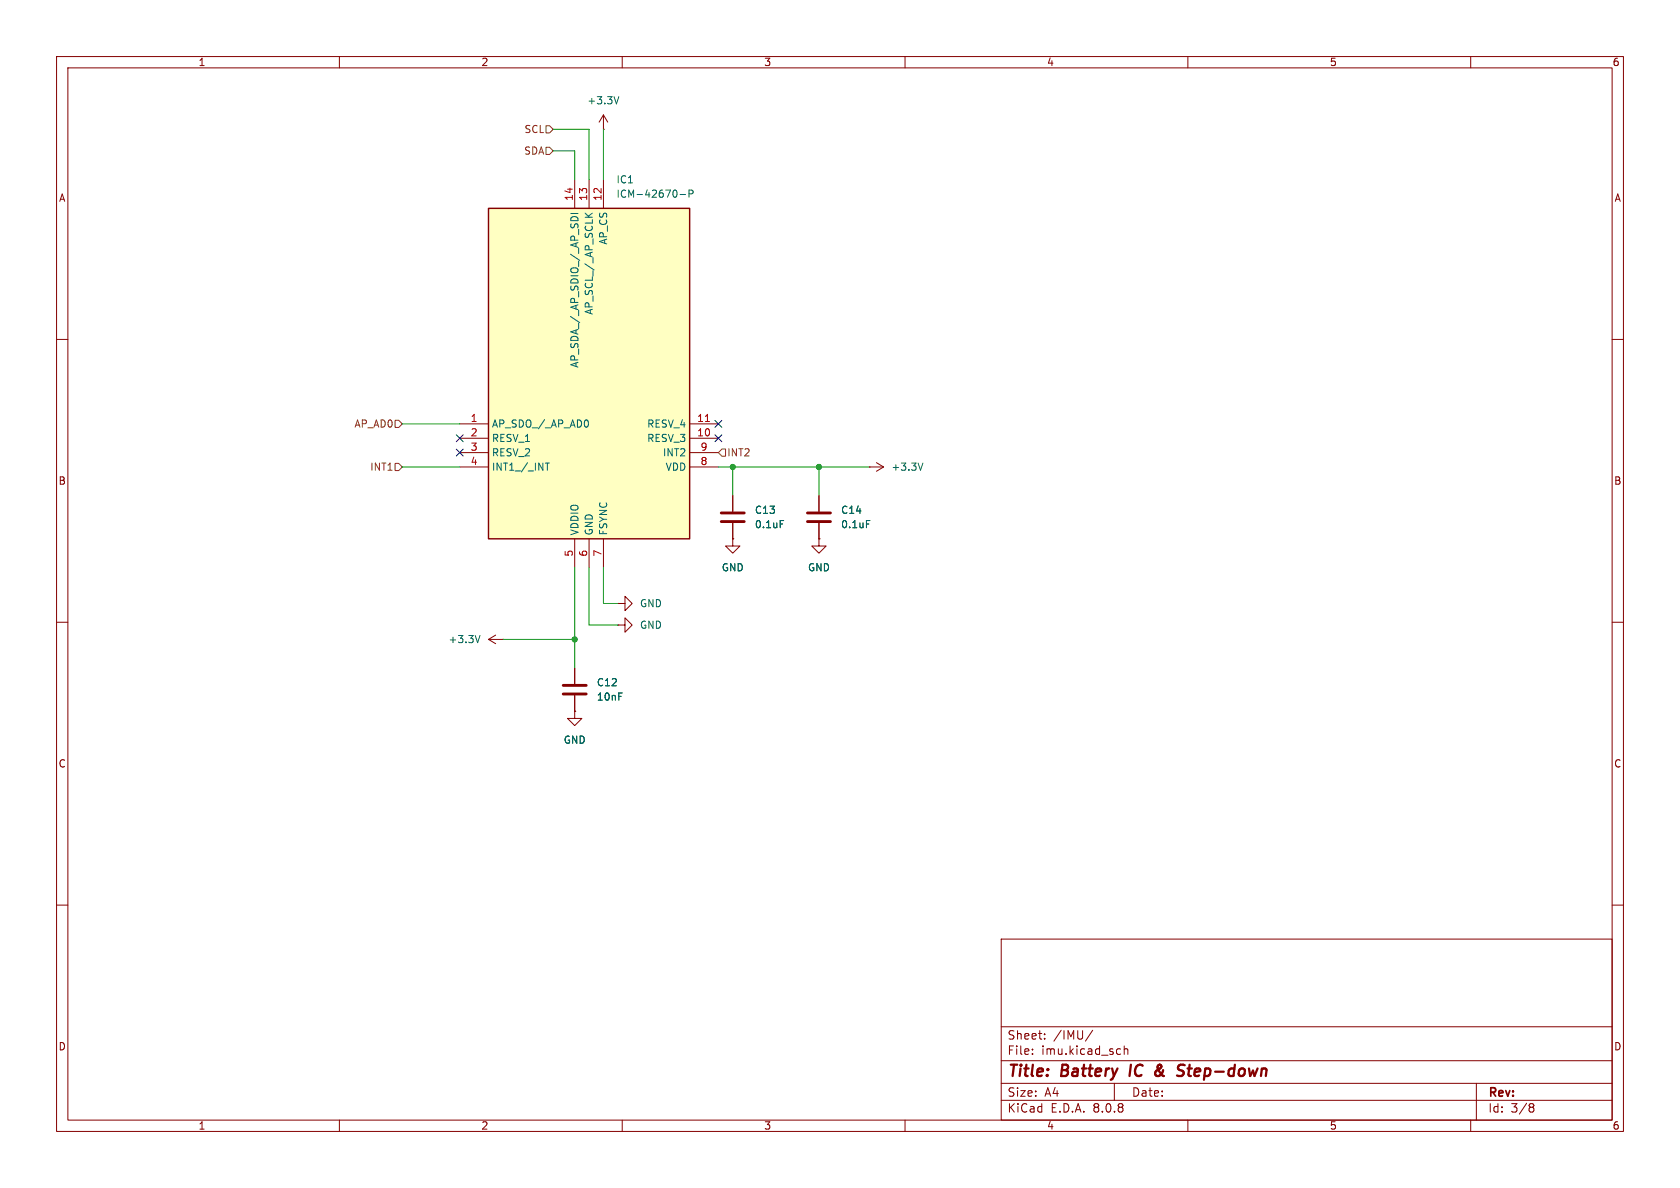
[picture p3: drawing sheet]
<svg xmlns="http://www.w3.org/2000/svg" width="297mm" height="210mm" viewBox="0 0 297 210" stroke-linecap="round" stroke-linejoin="round" font-family="sans-serif">
<g fill="none" stroke="#840000" stroke-width=".18">
<path d="M10 10h277v190h-277zM12 12h273v186h-273zM60 10v2M110 10v2M160 10v2M210 10v2M260 10v2M10 60h2M285 60h2M10 110h2M109.2 106.7h1.3v-1.3l1.3 1.3-1.3 1.3v-1.3M109.2 106.7h.1"/>
<path d="M109.2 110.5h1.3v-1.3l1.3 1.3-1.3 1.3v-1.3M109.2 110.5h.1M285 110h2M101.6 125.7v1.3h1.3l-1.3 1.3-1.3-1.3h1.3M101.6 125.7h.1M10 160h2M177 166h108v32h-108zM285 160h2M60 198v2M110 198v2M160 198v2M177 194.5h108"/>
<path d="M177 191.5h108M177 187.5h108M177 181.5h108M182.5 186.3v.1M182.5 185.5v.1M184.7 183.6v.1M184.7 182.8v.1M193.2 182.1l-1.3 2M197 191.5v3M197.7 185.4l.4 .1M198.1 186.3l-.4 .1M198.7 185.5l.3-.1 .3 .1 .1 .9"/>
<path d="M198.7 184.9v1.5M210 198v2M260 198v2M261 191.5v6.5M270.6 195.1l.4 .1 .2 .2-.3 .3M270.6 195.7h.3M270.9 195.7l.2 .2 .1 .4-.2 .2-.4 .1"/>
</g>
<path d="M199.9 188.2l-.2 2M205.1 190a.57 .57 0 0 1-.7 .1M205.2 188.8l-.7 .5M205.3 188.3l-.2-.1a.41 .41 0 0 0-.5 .5l.7 1.1M208.6 189.2l.3 .1a.49 .49 0 0 1 .4 .5 .49 .49 0 0 1-.5 .4M208.7 188.2l.7 .1" fill="none" stroke="#840000" stroke-width=".4"/>
<path d="M86.4 36.8h35.5v58.5h-35.5z" fill="#ffffc2"/>
<path d="M86.4 36.8h35.5v58.5h-35.5z" fill="none" stroke="#840000" stroke-width=".25"/>
<g fill="none" stroke="#840000" stroke-width=".18">
<path d="M101.6 31.8v5M104.1 31.8v5M106.7 22.9h.1M106.7 20.3v2.6M106.7 31.8v5M106.7 20.3l-.8 1.3M106.7 20.3l.7 1.3M81.3 74.9h5.1M81.3 77.5h5.1M121.9 74.9h5.1M121.9 77.5h5.1M81.3 80h5.1"/>
<path d="M81.3 82.6h5.1M101.6 95.3v5M104.1 95.3v5M106.7 95.3v5M121.9 80h5.1M121.9 82.6h5.1M129.5 95.3v1.2h1.3l-1.3 1.3-1.2-1.3h1.2M129.5 95.3h.1M129.5 87.6v2.8M129.5 92.5v2.8M144.8 95.3v1.2h1.2l-1.2 1.3-1.3-1.3h1.3M144.8 95.3h.1"/>
<path d="M144.8 87.6v2.8M144.8 92.5v2.8M153.7 82.6h.1M153.7 82.6h2.5M154.9 81.8l1.3 .8M156.2 82.6l-1.3 .7M86.4 113l1.2 .8M86.4 113h2.5M87.6 112.3l-1.2 .7M88.9 113h.1M101.6 118.1v2.8M101.6 125.7h.1"/>
<path d="M101.6 122.9v2.8"/>
</g>
<g fill="none" stroke="#006464" stroke-width=".18">
<path d="M109.4 17.1l-.4 1.3M100.9 39a.64 .64 0 0 1 .6-.7 .64 .64 0 0 1 .7 .7M100.9 37.7h1.3M103.4 37.7l.8 .7M104.7 37.7l-.7 .5M120.2 34.4h1M121.8 34.3l.6-.1 .1-.2v-.3l-.7-.1v1.3M103.7 74.2a.79 .79 0 0 1 0 1.3M96.4 81.9h.7M96.8 81.9v1.2M137.9 92h.6M153.2 92h.6"/>
<path d="M163.2 81.9l-.5 1.2M84.9 112.3l-.5 1.3"/>
</g>
<path d="M124.7 74.5h.7" fill="none" stroke="#a90000" stroke-width=".18"/>
<path d="M127.5 92.2h4.1M127.5 90.7h4.1M142.7 92.2h4.1M142.7 90.7h4.1M99.6 122.7h4M99.6 121.2h4" fill="none" stroke="#840000" stroke-width=".51"/>
<path d="M96.5 22.2h.7l.6 .7-.6 .6h-.7zM96.5 26h.7l.6 .7-.6 .6h-.7zM69.8 74.3h.7l.6 .6-.6 .7h-.7zM127.6 79.4h.7v1.2h-.7l-.6-.6zM69.8 81.9h.7l.6 .7-.6 .6h-.7z" fill="none" stroke="#725600" stroke-width=".18"/>
<path d="M97.8 22.9h6.3v8.9M97.8 26.7h3.8v5.1M106.7 22.9v8.9M71.1 74.9h10.2M71.1 82.6h10.2M127 82.6h26.7M129.5 82.6v5M144.8 82.6v5M88.9 113h12.7M101.6 100.3v17.8M104.1 100.3v10.2h5.1M106.7 100.3v6.4h2.5" fill="none" stroke="#009600" stroke-width=".18"/>
<path d="M80.7 79.4l1.2 1.2M80.7 76.9l1.2 1.2M81.9 79.4l-1.2 1.2M81.9 76.9l-1.2 1.2M126.4 76.9l1.2 1.2M126.4 74.3l1.2 1.2M127.6 76.9l-1.2 1.2M127.6 74.3l-1.2 1.2" fill="none" stroke="#000084" stroke-width=".18"/>
<g fill="#009600" stroke="#009600" stroke-width=".18">
<circle cx="129.5" cy="82.6" r=".46"/>
<circle cx="101.6" cy="113" r=".46"/>
<circle cx="144.8" cy="82.6" r=".46"/>
</g>
<g font-size="2.8" fill="#840000">
<text x="178" y="190.9">Title:</text>
<text x="187.7" y="190.9">Battery</text>
<text x="200.6" y="190.9">IC</text>
<text x="205.8" y="190.9">&amp;</text>
<text x="210.6" y="190.9">Step-down</text>
</g>
<g font-size="2.1" fill="#840000">
<text x="178" y="184">Sheet:</text>
<text x="186.2" y="184">/IMU/</text>
<text x="178" y="186.7">File:</text>
<text x="184.1" y="186.7">imu.kicad_sch</text>
<text x="178" y="196.9">KiCad</text>
<text x="178" y="194.1">Size:</text>
<text x="184.7" y="194.1">A4</text>
<text x="185.7" y="196.9">E.D.A.</text>
<text x="193.3" y="196.9">8.0.8</text>
<text x="200" y="194.1">Date:</text>
<text x="263" y="194.3">Rev:</text>
<text x="263" y="196.9">Id:</text>
<text x="267.1" y="196.9">3/8</text>
</g>
<g font-size="1.8" fill="#840000">
<text x="35" y="11.9">1</text>
<text x="85" y="11.9">2</text>
<text x="135" y="11.9">3</text>
<text x="185" y="11.9">4</text>
<text x="235" y="11.9">5</text>
<text x="285" y="11.9">6</text>
<text x="10.3" y="35.9">A</text>
<text x="285.3" y="35.9">A</text>
<text x="10.3" y="85.9">B</text>
<text x="285.3" y="85.9">B</text>
<text x="10.3" y="135.9">C</text>
<text x="285.3" y="135.9">C</text>
<text x="10.3" y="185.9">D</text>
<text x="285.3" y="185.9">D</text>
<text x="35" y="199.9">1</text>
<text x="85" y="199.9">2</text>
<text x="135" y="199.9">3</text>
<text x="185" y="199.9">4</text>
<text x="235" y="199.9">5</text>
<text x="285" y="199.9">6</text>
</g>
<g font-size="1.8" fill="#725600">
<text x="92.6" y="23.7">SCL</text>
<text x="92.6" y="27.5">SDA</text>
<text x="62.6" y="75.8">AP_AD0</text>
<text x="65.3" y="83.4">INT1</text>
<text x="128.5" y="80.9">INT2</text>
</g>
<g font-size="1.8" fill="#006464">
<text x="103.7" y="18.6">+3.3V</text>
<text x="108.9" y="32.6">IC1</text>
<text x="108.9" y="35.2">ICM-42670-P</text>
<text x="107.5" y="43.3" transform="rotate(-90 107.5 43.3)">AP_CS</text>
<text x="105" y="55.7" transform="rotate(-90 105 55.7)">AP_SCL_/_AP_SCLK</text>
<text x="102.5" y="65.1" transform="rotate(-90 102.5 65.1)">AP_SDA_/_AP_SDIO_/_AP_SDI</text>
<text x="86.9" y="75.8">AP_SDO_/_AP_AD0</text>
<text x="114.3" y="75.8">RESV_4</text>
<text x="86.9" y="78.3">RESV_1</text>
<text x="86.9" y="80.9">RESV_2</text>
<text x="86.9" y="83.4">INT1_/_INT</text>
<text x="114.3" y="78.3">RESV_3</text>
<text x="117.1" y="80.9">INT2</text>
<text x="117.6" y="83.4">VDD</text>
<text x="157.5" y="83.4">+3.3V</text>
<text x="102.5" y="94.7" transform="rotate(-90 102.5 94.7)">VDDIO</text>
<text x="105" y="94.7" transform="rotate(-90 105 94.7)">GND</text>
<text x="107.5" y="94.7" transform="rotate(-90 107.5 94.7)">FSYNC</text>
<text x="133.4" y="91">C13</text>
<text x="133.4" y="93.6">0.1uF</text>
<text x="148.6" y="91">C14</text>
<text x="148.6" y="93.6">0.1uF</text>
<text x="127.5" y="101.2">GND</text>
<text x="142.7" y="101.2">GND</text>
<text x="113" y="107.5">GND</text>
<text x="79.2" y="113.9">+3.3V</text>
<text x="113" y="111.4">GND</text>
<text x="105.4" y="121.5">C12</text>
<text x="105.4" y="124.1">10nF</text>
<text x="99.6" y="131.7">GND</text>
</g>
<g font-size="1.8" fill="#a90000">
<text x="101.3" y="35.6" transform="rotate(-90 101.3 35.6)">14</text>
<text x="103.9" y="35.6" transform="rotate(-90 103.9 35.6)">13</text>
<text x="106.4" y="35.6" transform="rotate(-90 106.4 35.6)">12</text>
<text x="83.1" y="74.7">1</text>
<text x="83.1" y="77.2">2</text>
<text x="123.1" y="77.2">10</text>
<text x="123.1" y="74.7">11</text>
<text x="83.1" y="79.8">3</text>
<text x="83.1" y="82.3">4</text>
<text x="123.8" y="82.3">8</text>
<text x="123.8" y="79.8">9</text>
<text x="101.3" y="98.5" transform="rotate(-90 101.3 98.5)">5</text>
<text x="103.9" y="98.5" transform="rotate(-90 103.9 98.5)">6</text>
<text x="106.4" y="98.5" transform="rotate(-90 106.4 98.5)">7</text>
</g>
</svg>
